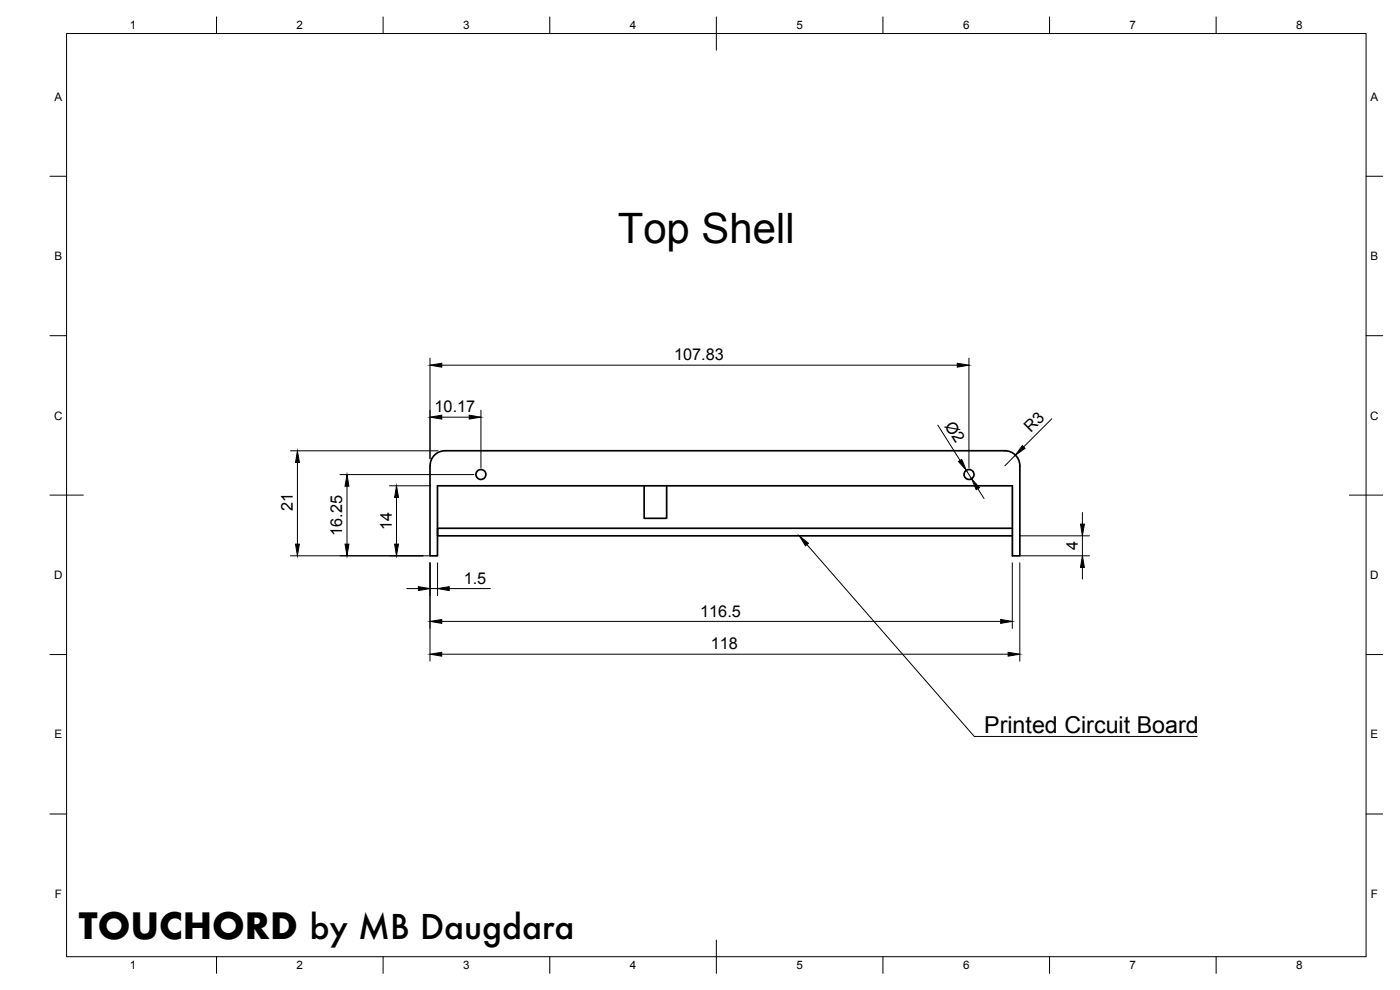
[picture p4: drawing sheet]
<svg xmlns="http://www.w3.org/2000/svg" width="420mm" height="297mm" viewBox="0 0 420 297" stroke-linecap="round" stroke-linejoin="round" font-family="sans-serif">
<!-- layer: Visible -->
<g fill="none" stroke="#000" stroke-width=".51">
<path d="M129.1 139.7v27.1h2.2v-21h172.5v21h2.3v-27.1M129.1 139.7a4.5 4.5 0 0 1 4.5-4.5h168a4.5 4.5 0 0 1 4.5 4.5M193.3 145.8v9.7h6.8v-9.7M303.8 158.5h-172.5v2.3h172.5"/>
<circle cx="144.3" cy="142.4" r="1.49"/>
<circle cx="290.8" cy="142.4" r="1.49"/>
</g>
<!-- layer: BORDER -->
<g fill="none" stroke="#000" stroke-width=".3">
<path d="M20 10.1h390v276.9h-390zM65 5.1v5M115 5.1v5M165 5.1v5M215 5.1v10M265 5.1v5M315 5.1v5M365 5.1v5M15 52.9h5M410 52.9h5M15 100.7h5M410 100.7h5"/>
<path d="M15 148.6h10M405 148.6h10M15 196.4h5M410 196.4h5M15 244.2h5M410 244.2h5M65 287v5M115 287v5M165 287v5M215 282.1v9.9M265 287v5M315 287v5"/>
<path d="M365 287v5"/>
</g>
<!-- layer: FD_Dimensions -->
<g fill="none" stroke="#000" stroke-width=".3">
<path d="M129.1 107.5v30.2M132.6 109.6h154.7M290.8 107.5v32.8M87.2 135.3h44.3M89.3 138.8v24.5M132.6 125.2h8.2M144.3 123.1v17.2M281.5 127.6l6.6 10.6M304.7 136.6l-3.1 3.2M315.7 125.7l-8.5 8.4M102 142.4h40.2M104.1 145.9v17.4"/>
<path d="M116.9 145.8h12.3M119 149.3v14M290 141.1l1.6 2.6M293.5 146.6l1.8 3M324.8 153.8v3.5M87.2 166.8h42M122.1 176.6h3.5M129.1 168.9v29.5M129.1 176.6h2.2M131.3 168.9v9.8M134.8 176.6h12.4M303.8 168.9v19.6"/>
<path d="M305.9 166.8h21.1M305.9 160.8h21.1M306 168.9v29.5M324.8 160.8v6M324.8 170.3v3.5M132.6 196.3h170M132.6 186.4h167.7"/>
</g>
<g fill="#000" stroke="#000" stroke-width=".3">
<path d="M129.1 109.6l3.5-.6v1.2zM287.3 109l3.5 .6-3.5 .6zM89.3 135.3l.6 3.5h-1.2zM129.1 125.2l3.5-.6v1.1zM140.8 124.6l3.5 .6-3.5 .5zM287.6 138.5l1-.7 1.4 3.3zM306.8 133.7l.8 .8-2.9 2.1zM104.1 142.4l.6 3.5h-1.2zM119 145.8l.6 3.5h-1.2zM291.6 143.7l2.4 2.6-1 .6zM324.3 157.3h1.1l-.6 3.5zM88.7 163.3h1.2l-.6 3.5z"/>
<path d="M103.5 163.3h1.2l-.6 3.5zM118.4 163.3h1.2l-.6 3.5zM125.6 176l3.5 .6-3.5 .6zM131.3 176.6l3.5-.6v1.2zM324.8 166.8l.6 3.5h-1.1zM129.1 196.3l3.5-.6v1.2zM129.1 186.4l3.5-.5v1.1zM300.3 185.9l3.5 .5-3.5 .6zM302.6 195.7l3.4 .6-3.4 .6z"/>
</g>
<!-- layer: Leaders -->
<path d="M239.9 160.8l2.7 2.2-.9 .8z" fill="#000" stroke="#000" stroke-width=".3"/>
<path d="M242.2 163.4l50.2 57.6h66.9" fill="none" stroke="#000" stroke-width=".3"/>
<text font-size="12.6" x="185.4" y="72.8">Top Shell</text>
<text font-size="10.6" x="23.7" y="281.8">TOUCHORD by MB Daugdara</text>
<text font-size="7" x="295.4" y="220">Printed Circuit Board</text>
<g font-size="4.9">
<text x="202.3" y="108.1">107.83</text>
<text x="130.4" y="123.7">10.17</text>
<text x="283.4" y="127.7" transform="rotate(58 283.4 127.7)">Ø2</text>
<text x="309.4" y="129.9" transform="rotate(-45 309.4 129.9)">R3</text>
<text x="87.9" y="153.4" transform="rotate(-90 87.9 153.4)">21</text>
<text x="102.7" y="160.9" transform="rotate(-90 102.7 160.9)">16.25</text>
<text x="117.6" y="159.1" transform="rotate(-90 117.6 159.1)">14</text>
<text x="323.4" y="165" transform="rotate(-90 323.4 165)">4</text>
<text x="139.2" y="175.1">1.5</text>
<text x="210.1" y="185">116.5</text>
<text x="213.3" y="194.8">118</text>
</g>
<g font-size="3.5">
<text x="39" y="8.8">1</text>
<text x="89" y="8.8">2</text>
<text x="139" y="8.8">3</text>
<text x="189" y="8.8">4</text>
<text x="239" y="8.8">5</text>
<text x="289" y="8.8">6</text>
<text x="339" y="8.8">7</text>
<text x="389" y="8.8">8</text>
<text x="16.3" y="30.2">A</text>
<text x="411.3" y="30.2">A</text>
<text x="16.3" y="78">B</text>
<text x="411.3" y="78">B</text>
<text x="16.2" y="125.9">C</text>
<text x="411.2" y="125.9">C</text>
<text x="16.2" y="173.7">D</text>
<text x="411.2" y="173.7">D</text>
<text x="16.3" y="221.6">E</text>
<text x="411.3" y="221.6">E</text>
<text x="16.4" y="269.4">F</text>
<text x="411.4" y="269.4">F</text>
<text x="39" y="290.8">1</text>
<text x="89" y="290.8">2</text>
<text x="139" y="290.8">3</text>
<text x="189" y="290.8">4</text>
<text x="239" y="290.8">5</text>
<text x="289" y="290.8">6</text>
<text x="339" y="290.8">7</text>
<text x="389" y="290.8">8</text>
</g>
</svg>
